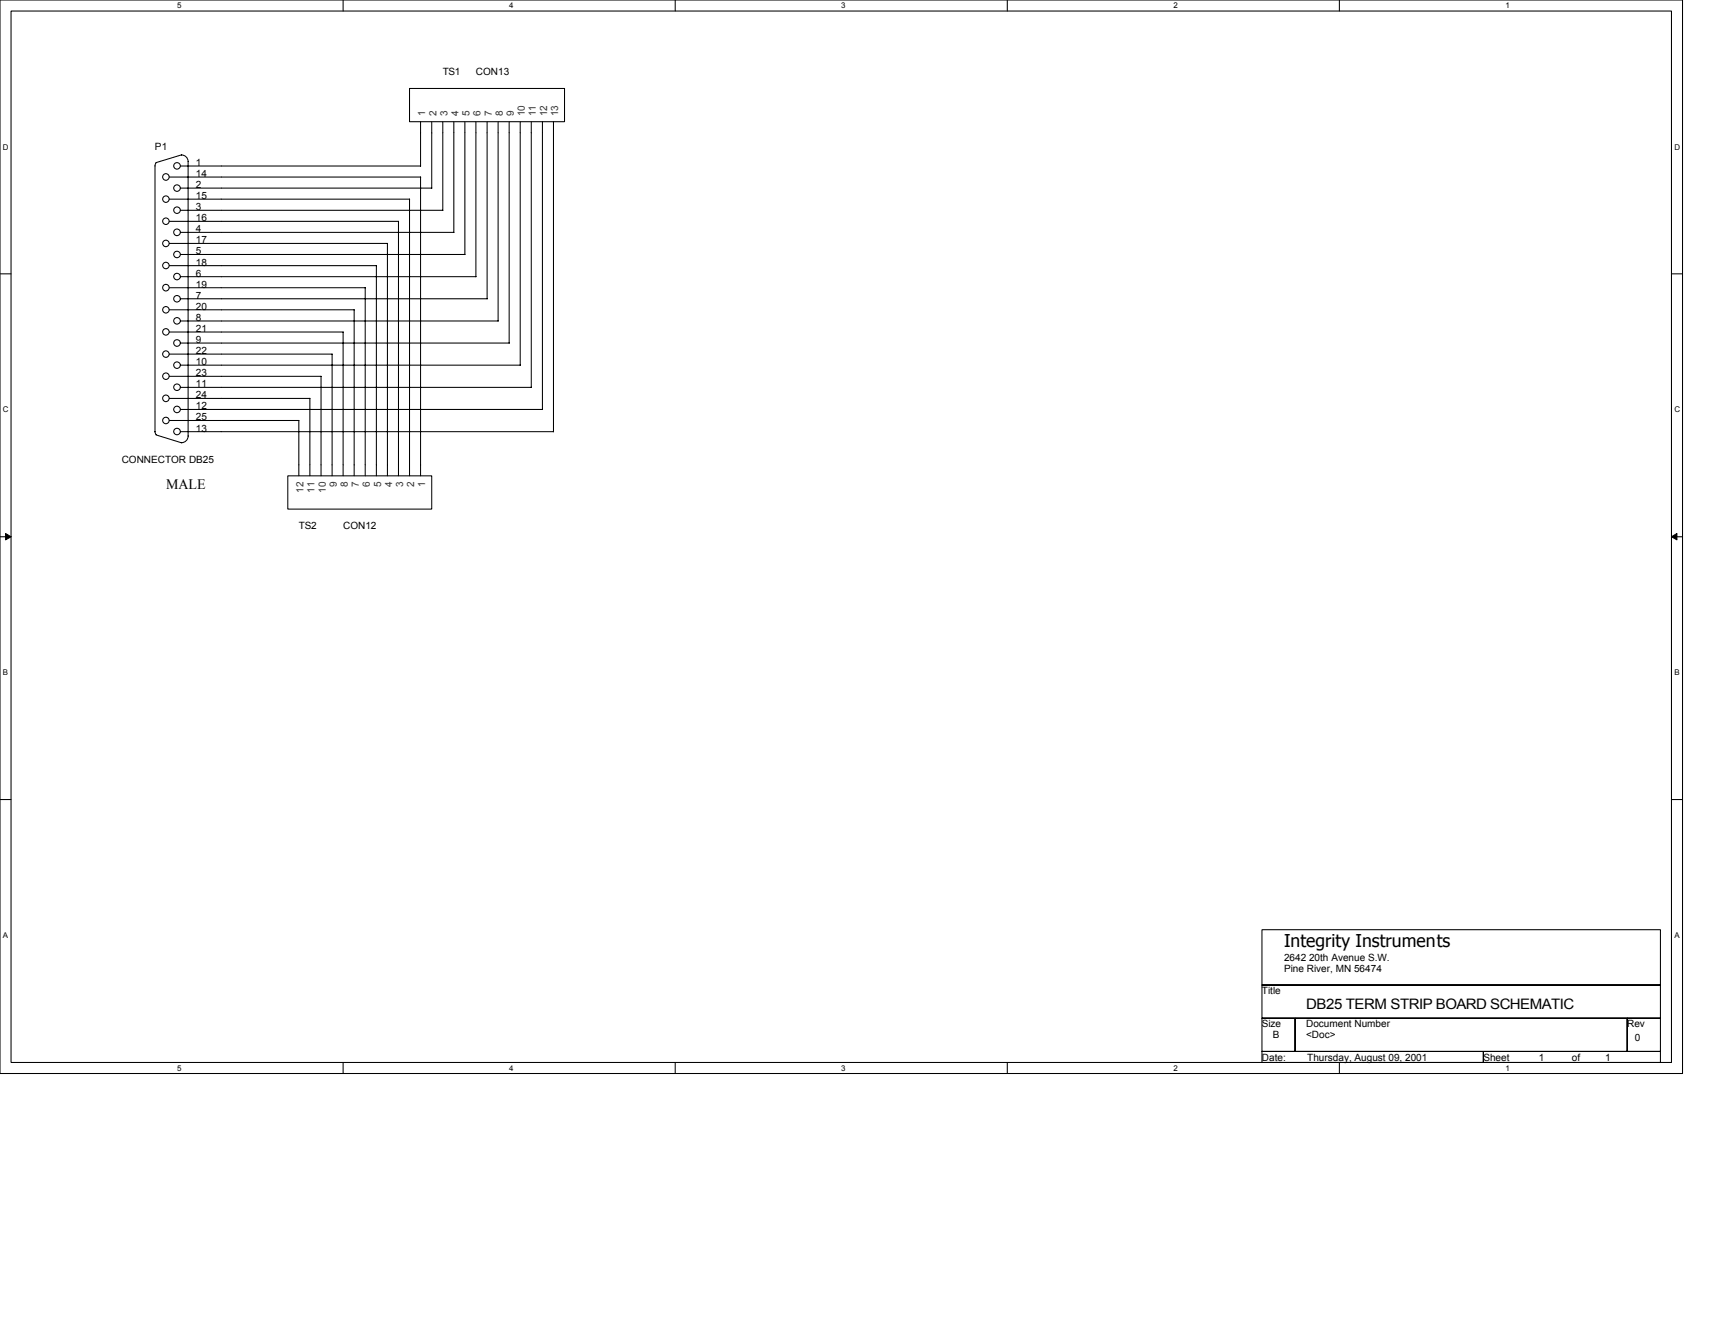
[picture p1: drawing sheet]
<svg xmlns="http://www.w3.org/2000/svg" width="279mm" height="216mm" viewBox="0 0 279 216" stroke-linecap="round" stroke-linejoin="round" font-family="sans-serif">
<path d="M0 0h274.1v174.9h-274.1zM1.8 1.8h270.5v171.3h-270.5z" fill="none" stroke="#000" stroke-width=".17"/>
<g fill="#fff">
<path d="M28.9 .2h.7v1.4h-.7z"/>
<path d="M28.9 173.3h.7v1.5h-.7z"/>
</g>
<path d="M55.9 0v1.8M55.9 173.1v1.8" fill="none" stroke="#000" stroke-width=".17"/>
<g fill="#fff">
<path d="M83 .2h.7v1.4h-.7z"/>
<path d="M83 173.3h.7v1.5h-.7z"/>
</g>
<path d="M110 0v1.8M110 173.1v1.8" fill="none" stroke="#000" stroke-width=".17"/>
<g fill="#fff">
<path d="M137.1 .2h.7v1.4h-.7z"/>
<path d="M137.1 173.3h.7v1.5h-.7z"/>
</g>
<path d="M164.1 0v1.8M164.1 173.1v1.8" fill="none" stroke="#000" stroke-width=".17"/>
<g fill="#fff">
<path d="M191.2 .2h.7v1.4h-.7z"/>
<path d="M191.2 173.3h.7v1.5h-.7z"/>
</g>
<path d="M218.2 0v1.8M218.2 173.1v1.8" fill="none" stroke="#000" stroke-width=".17"/>
<g fill="#fff">
<path d="M245.3 .2h.7v1.4h-.7z"/>
<path d="M245.3 173.3h.7v1.5h-.7z"/>
<path d="M.5 23.2h.9v1.4h-.9z"/>
<path d="M272.8 23.2h.9v1.4h-.9z"/>
<path d="M.5 66h.9v1.5h-.9z"/>
<path d="M272.8 66h.9v1.5h-.9z"/>
</g>
<path d="M0 44.6h1.8M272.3 44.6h1.8" fill="none" stroke="#000" stroke-width=".17"/>
<g fill="#fff">
<path d="M.5 108.9h.8v1.4h-.8z"/>
<path d="M272.8 108.9h.8v1.4h-.8z"/>
</g>
<path d="M0 87.5h1.8M272.3 87.5h1.8" fill="none" stroke="#000" stroke-width=".17"/>
<path d="M.9 86.9l.9 .6-.9 .5zM272.3 87.5l.9-.6v1.1z" fill="#000" stroke="#000" stroke-width=".16"/>
<g fill="#fff">
<path d="M.5 151.7h.8v1.4h-.8z"/>
<path d="M272.8 151.7h.8v1.4h-.8z"/>
</g>
<g fill="none" stroke="#000" stroke-width=".17">
<path d="M66.7 14.4h25.3v5.4h-25.3zM68.5 19.8v7.3M70.3 19.8l.1 10.8h-41M72.1 19.8v14.5M73.9 19.8v18.1M75.7 19.8v21.7M77.5 19.8l.1 25.3h-48.2M79.4 19.8v28.9M81.2 19.8v32.5M83 19.8v36.1h-53.6M84.8 19.8v39.7h-55.4M86.6 19.8v43.3"/>
<path d="M88.4 19.8v46.9M90.2 19.8v50.5h-60.8M25.4 26.5l-.1 .5v43.4M27.6 39.7h35.5v37.8M27.6 36.1h37.3v41.4M27.6 32.4h39.1M27.6 28.9h40.9M29.4 37.9h44.6M29.4 34.3h42.8M29.4 27.1h39.1M29.5 25.3h.1a1.08 1.08 0 0 1 1 1v44.8M29.6 25.2l-4.2 1.3"/>
<path d="M66.7 32.4v45.1M68.5 28.9v48.6M27.6 57.7h26.5M27.6 54.1h28.3v23.4M27.6 50.5h30.1v27M27.6 46.9h31.9v30.6M27.6 43.3h33.7v34.2M29.4 52.3h51.8M29.4 48.7h50M29.4 41.5h46.4M54.1 57.7v19.8M25.3 70.3l.1 .5"/>
<path d="M25.4 70.9l4.2 1.3M27.6 68.5h21.1M27.6 64.9h22.9M27.6 61.3h24.7M29.4 66.7h59M29.4 63.1h57.2M30.6 71a1.08 1.08 0 0 1-1.1 1.1M46.9 77.5h23.4v5.5h-23.4zM48.7 68.5v9M50.5 64.9v12.6M52.3 61.3v16.2M0 130.3h1.8"/>
<path d="M272.3 130.3h1.8M205.6 151.5h64.9v9h-64.9zM205.6 160.5h64.9v5.4h-64.9zM205.6 165.9h5.4v5.4h-5.4zM205.6 171.3h36.1v1.8h-36.1zM211 165.9h54.1v5.4h-54.1zM241.7 171.3h28.8v1.8h-28.8zM265.1 165.9h5.4v5.4h-5.4z"/>
<circle cx="27" cy="28.8" r=".53"/>
<circle cx="27" cy="36" r=".53"/>
<circle cx="27" cy="32.4" r=".53"/>
<circle cx="27" cy="39.7" r=".53"/>
<circle cx="28.8" cy="37.9" r=".54"/>
<circle cx="28.8" cy="30.6" r=".54"/>
<circle cx="28.8" cy="34.2" r=".54"/>
<circle cx="28.8" cy="27" r=".54"/>
<circle cx="27" cy="46.9" r=".53"/>
<circle cx="27" cy="50.5" r=".53"/>
<circle cx="27" cy="57.7" r=".53"/>
<circle cx="27" cy="43.3" r=".53"/>
<circle cx="27" cy="54.1" r=".53"/>
<circle cx="28.8" cy="55.9" r=".54"/>
<circle cx="28.8" cy="45.1" r=".54"/>
<circle cx="28.8" cy="41.5" r=".54"/>
<circle cx="28.8" cy="59.5" r=".54"/>
<circle cx="28.8" cy="52.3" r=".54"/>
<circle cx="28.8" cy="48.7" r=".54"/>
<circle cx="27" cy="64.9" r=".53"/>
<circle cx="27" cy="61.3" r=".53"/>
<circle cx="27" cy="68.5" r=".53"/>
<circle cx="28.8" cy="70.3" r=".54"/>
<circle cx="28.8" cy="66.7" r=".54"/>
<circle cx="28.8" cy="63.1" r=".54"/>
</g>
<text font-size="2.9" x="209.2" y="154.4">Integrity Instruments</text>
<g font-size="2.3">
<text x="27.1" y="79.6">MALE</text>
<text x="212.8" y="164.4">DB25 TERM STRIP BOARD SCHEMATIC</text>
</g>
<g font-size="1.6">
<text x="72.1" y="12.3">TS1</text>
<text x="77.5" y="12.3">CON13</text>
<text x="25.3" y="24.4">P1</text>
<text x="31.9" y="28.8">14</text>
<text x="31.9" y="27">1</text>
<text x="31.9" y="34.2">3</text>
<text x="31.9" y="32.4">15</text>
<text x="31.9" y="30.6">2</text>
<text x="31.9" y="41.4">5</text>
<text x="31.9" y="39.6">17</text>
<text x="31.9" y="37.8">4</text>
<text x="31.9" y="36">16</text>
<text x="31.9" y="46.9">19</text>
<text x="31.9" y="45.1">6</text>
<text x="31.9" y="43.3">18</text>
<text x="31.9" y="52.3">8</text>
<text x="31.9" y="50.5">20</text>
<text x="31.9" y="48.7">7</text>
<text x="31.9" y="59.5">10</text>
<text x="31.9" y="57.7">22</text>
<text x="31.9" y="55.9">9</text>
<text x="31.9" y="54.1">21</text>
<text x="31.9" y="64.9">24</text>
<text x="31.9" y="63.1">11</text>
<text x="31.9" y="61.3">23</text>
<text x="31.9" y="70.3">13</text>
<text x="31.9" y="68.5">25</text>
<text x="31.9" y="66.7">12</text>
<text x="19.8" y="75.4">CONNECTOR DB25</text>
<text x="48.7" y="86.2">TS2</text>
<text x="55.9" y="86.2">CON12</text>
<text x="205.6" y="162">Title</text>
<text x="209.2" y="156.6">2642 20th Avenue S.W.</text>
<text x="209.2" y="158.4">Pine River, MN 56474</text>
<text x="205.6" y="167.4">Size</text>
<text x="212.8" y="167.4">Document Number</text>
<text x="265.1" y="167.4">Rev</text>
<text x="205.6" y="172.8">Date:</text>
<text x="207.4" y="169.2">B</text>
<text x="212.8" y="169.2">&lt;Doc&gt;</text>
<text x="213" y="172.8">Thursday, August 09, 2001</text>
<text x="241.7" y="172.8">Sheet</text>
<text x="250.7" y="172.8">1</text>
<text x="256.1" y="172.8">of</text>
<text x="261.5" y="172.8">1</text>
<text x="266.4" y="169.5">0</text>
</g>
<g font-size="1.6" fill="#333">
<text x="69.3" y="18.9" transform="rotate(-90 69.3 18.9)">1</text>
<text x="71.1" y="18.9" transform="rotate(-90 71.1 18.9)">2</text>
<text x="72.9" y="18.9" transform="rotate(-90 72.9 18.9)">3</text>
<text x="74.7" y="18.9" transform="rotate(-90 74.7 18.9)">4</text>
<text x="76.5" y="18.9" transform="rotate(-90 76.5 18.9)">5</text>
<text x="78.3" y="18.9" transform="rotate(-90 78.3 18.9)">6</text>
<text x="80.1" y="18.9" transform="rotate(-90 80.1 18.9)">7</text>
<text x="81.9" y="18.9" transform="rotate(-90 81.9 18.9)">8</text>
<text x="83.7" y="18.9" transform="rotate(-90 83.7 18.9)">9</text>
<text x="85.5" y="18.9" transform="rotate(-90 85.5 18.9)">10</text>
<text x="87.3" y="18.9" transform="rotate(-90 87.3 18.9)">11</text>
<text x="89.1" y="18.9" transform="rotate(-90 89.1 18.9)">12</text>
<text x="90.9" y="18.9" transform="rotate(-90 90.9 18.9)">13</text>
<text x="49.4" y="80.3" transform="rotate(-90 49.4 80.3)">12</text>
<text x="51.2" y="80.3" transform="rotate(-90 51.2 80.3)">11</text>
<text x="53.1" y="80.3" transform="rotate(-90 53.1 80.3)">10</text>
<text x="54.9" y="79.4" transform="rotate(-90 54.9 79.4)">9</text>
<text x="56.7" y="79.4" transform="rotate(-90 56.7 79.4)">8</text>
<text x="58.5" y="79.4" transform="rotate(-90 58.5 79.4)">7</text>
<text x="60.3" y="79.4" transform="rotate(-90 60.3 79.4)">6</text>
<text x="62.1" y="79.4" transform="rotate(-90 62.1 79.4)">5</text>
<text x="63.9" y="79.4" transform="rotate(-90 63.9 79.4)">4</text>
<text x="65.7" y="79.4" transform="rotate(-90 65.7 79.4)">3</text>
<text x="67.5" y="79.4" transform="rotate(-90 67.5 79.4)">2</text>
<text x="69.3" y="79.4" transform="rotate(-90 69.3 79.4)">1</text>
</g>
<g font-size="1.3">
<text x="28.9" y="1.4">5</text>
<text x="83" y="1.4">4</text>
<text x="137.1" y="1.4">3</text>
<text x="191.2" y="1.4">2</text>
<text x="245.3" y="1.4">1</text>
<text x=".5" y="24.4">D</text>
<text x="272.8" y="24.4">D</text>
<text x=".5" y="67.2">C</text>
<text x="272.8" y="67.2">C</text>
<text x=".5" y="110">B</text>
<text x="272.8" y="110">B</text>
<text x=".5" y="152.8">A</text>
<text x="272.8" y="152.8">A</text>
<text x="28.9" y="174.5">5</text>
<text x="83" y="174.5">4</text>
<text x="137.1" y="174.5">3</text>
<text x="191.2" y="174.5">2</text>
<text x="245.3" y="174.5">1</text>
</g>
</svg>
